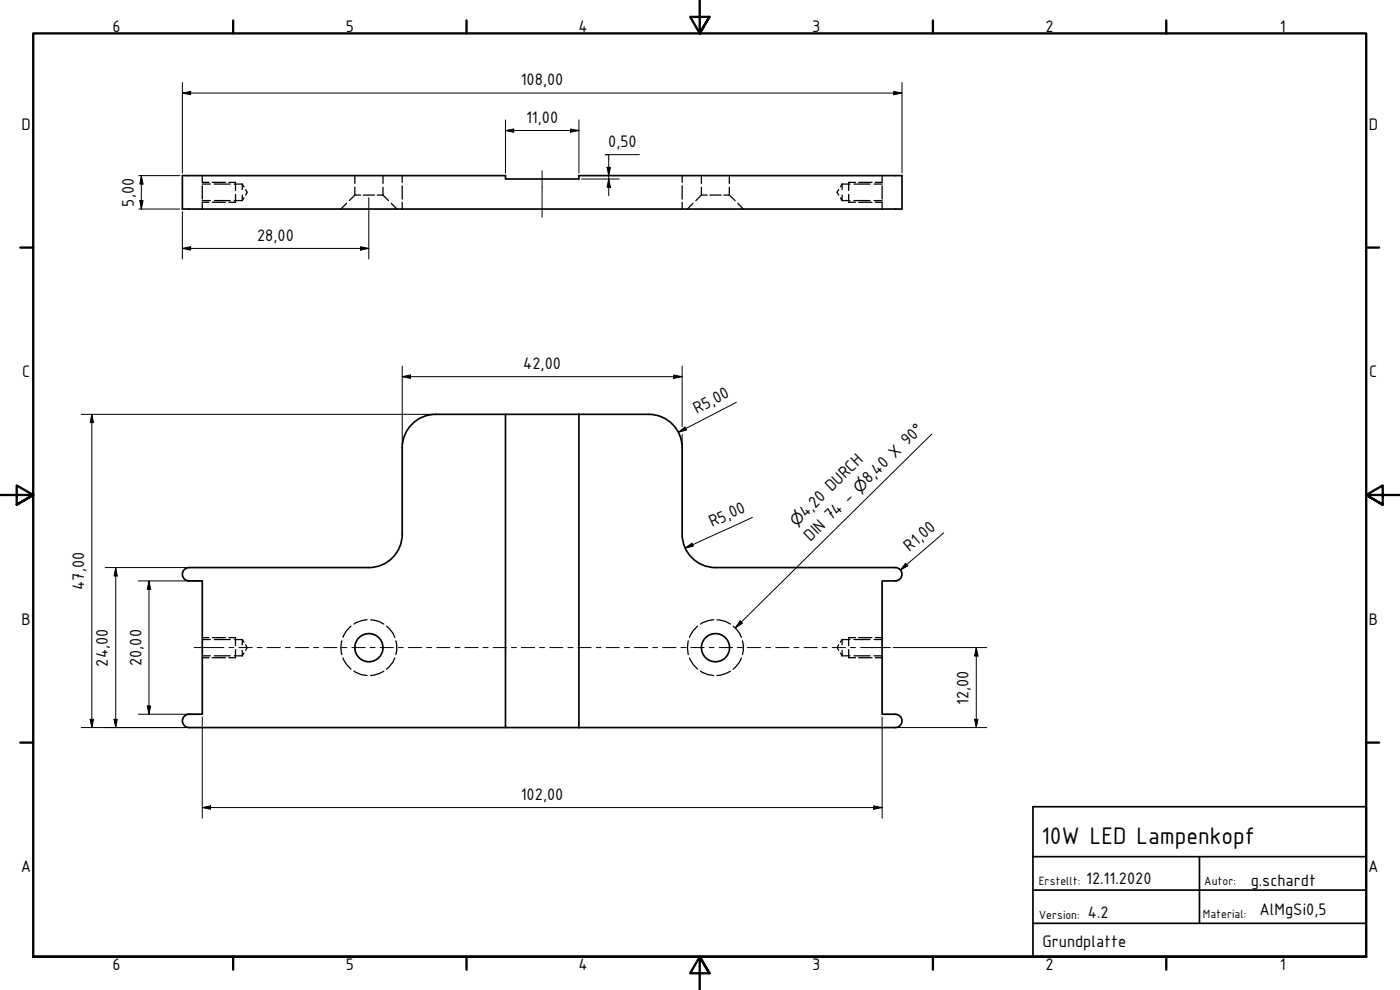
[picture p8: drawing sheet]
<svg xmlns="http://www.w3.org/2000/svg" width="420mm" height="297mm" viewBox="0 0 420 297" stroke-linecap="round" stroke-linejoin="round" font-family="sans-serif">
<!-- layer: Verdeckt (ISO) -->
<g fill="none" stroke="#000" stroke-width=".38">
<path d="M60.7 55.2h2.4M60.7 52.7v2h2M60.7 55.7v4M63.7 54.7h4M64.3 55.2h4.8M68.7 54.7h2v2.4M70.3 55.2h2.4M70.7 58.3v2.4h-2M72.7 55.2v1.7M72.7 58.5v1.7M72.7 55.2l.5 .9M73.2 59.4l-.5 .8"/>
<path d="M73.7 56.9l.5 .8-.5 .8M106.5 58.5h1.7M106.5 58.5l-1.7 1.7M106.5 52.7v2.3M106.5 56.2v2.3M109 58.5h3.4M113.2 58.5h1.7M114.9 58.5l1.7 1.7M114.9 52.7v2.3M114.9 56.2v2.3M120.7 52.7v2M120.7 55.7v4"/>
<path d="M204.7 52.7v2M204.7 55.7v4M210.5 58.5h1.7M210.5 58.5l-1.6 1.7M210.5 52.7v2.3M210.5 56.2v2.3M213 58.5h3.4M217.2 58.5h1.7M218.9 58.5l1.7 1.7M218.9 52.7v2.3M218.9 56.2v2.3M251.7 56.9l-.5 .8 .5 .8"/>
<path d="M252.2 59.4l.5 .8M252.7 55.2h2.4M252.7 55.2v1.7M252.7 58.5v1.7M252.7 55.2l-.5 .9M254.7 58.3v2.4h2M256.3 55.2h4.8M256.7 54.7h-2v2.4M257.7 54.7h4M262.3 55.2h2.4M264.7 52.7v2h-2M264.7 55.7v4"/>
<path d="M60.7 60.2h2.4M62.7 60.7h-2v2M63.7 60.7h4M64.3 60.2h4.8M70.3 60.2h2.4M104 61l-1.7 1.7M117.4 61l1.7 1.7M120.7 60.7v2M204.7 60.7v2M208 61l-1.7 1.7M221.4 61l1.7 1.7M252.7 60.2h2.4"/>
<path d="M256.3 60.2h4.8M257.7 60.7h4M262.3 60.2h2.4M262.7 60.7h2v2M60.7 196.8h2.4M60.7 191.9h2.4M60.7 197.3h2M60.7 191.3h2M63.7 197.3h4M63.7 191.3h4M64.3 196.8h4.8M64.3 191.9h4.8"/>
<path d="M68.7 191.3h2v2.4M70.3 196.8h2.4M70.3 191.9h2.4M70.7 194.9v2.4h-2M72.7 191.9v1.6M72.7 195.1v1.7M72.7 191.9l.5 .7M73.2 195.9l-.5 .9M73.7 193.5l.5 .8-.5 .8M102.6 192.3a6.9 6.9 0 0 0 0 4.1M102.9 197.4a8 8 0 0 0 2.4 3.4M105.3 187.9a7.1 7.1 0 0 0-2.4 3.3"/>
<path d="M110.2 185.9l-1.7 .3-2.3 1M111.3 186l2.5 .5 1.4 .7M116 187.9l1.9 2.1 .6 1.2M118.5 197.4l-.6 1.3-1.9 2.1M118.8 192.3l.3 1.1v1.8l-.3 1.2M206.6 192.3a8.5 8.5 0 0 0 0 4.1M206.9 197.4a8 8 0 0 0 2.5 3.4M209.4 187.9a7.1 7.1 0 0 0-2.5 3.3M214.2 185.9l-1.7 .3-2.3 1M215.2 186l2.6 .5 1.4 .7M220 187.9l1.9 2.1 .6 1.2M222.5 197.4l-.6 1.3-1.9 2.1"/>
<path d="M222.8 192.3l.3 1.1v1.8l-.3 1.2M251.7 193.5l-.5 .8 .5 .8M252.2 195.9l.5 .9M252.7 191.9v1.6M252.7 195.1v1.7M252.7 196.8h2.4M252.7 191.9h2.4M252.7 191.9l-.5 .7M254.7 194.9v2.4h2M256.3 196.8h4.8M256.3 191.9h4.8M256.7 191.3h-2v2.4"/>
<path d="M257.7 197.3h4M257.7 191.3h4M262.3 196.8h2.4M262.3 191.9h2.4M262.7 197.3h2M262.7 191.3h2M106.2 201.3l2.3 1.1 1.7 .3M115.2 201.4l-1.4 .7-2.5 .6M210.2 201.3l2.3 1.1 1.7 .3M219.2 201.4l-1.4 .7-2.6 .6"/>
</g>
<!-- layer: Sichtbar (ISO) -->
<g fill="none" stroke="#000" stroke-width=".51">
<path d="M54.7 52.7h97v1h22v-1h97v10h-216zM151.7 124.3h-21a10 10 0 0 0-10 10v26M173.7 124.3h-22v94h22M173.7 124.3h21a10 10 0 0 1 10 10v26M173.7 124.3v94M110.7 170.3h-54a2 2 0 0 0-2 2 2 2 0 0 0 2 2h4v40h-4a2 2 0 0 0-2 2 2 2 0 0 0 2 2h95M120.7 160.3a10 10 0 0 1-10 10M204.7 160.3a10 10 0 0 0 10 10h54M268.7 170.3a2 2 0 0 1 2 2 2 2 0 0 1-2 2M268.7 174.3h-4v40h4M173.7 218.3h95M268.7 214.3a2 2 0 0 1 2 2 2 2 0 0 1-2 2"/>
<circle cx="110.7" cy="194.3" r="4.2"/>
<circle cx="214.7" cy="194.3" r="4.2"/>
</g>
<!-- layer: Rahmen (ISO) -->
<g fill="none" stroke="#000" stroke-width=".7">
<path d="M70 6.1v3.9M140 6.1v3.9M210 0v10l-2.9-4.9h5.8l-2.9 4.9 2.9-4.9M280 6.1v3.9M350 6.1v3.9M6.1 74.3h3.9M410 74.3h3.9M0 148.5h10l-5-2.8v5.7l5-2.9-5 2.9M420 148.5h-10l5-2.8v5.7l-5-2.9 5 2.9M6.1 222.8h3.9M410 222.8h3.9M10 287.1v-277.1h400v277.1h-400h400"/>
<path d="M70 287.1v3.8M140 287.1v3.8M212.9 292l-2.9-4.9 2.9 4.9h-5.8l2.9-4.9v9.9M280 287.1v3.8M350 287.1v3.8"/>
</g>
<!-- layer: Titel (ISO) -->
<path d="M310 242h100v45.1h-100zM310 257h100M360 257v20M310 277h100M310 267.1h100" fill="none" stroke="#000" stroke-width=".51"/>
<g fill="none" stroke="#000" stroke-width=".3">
<path d="M54.7 27.9l2.5-.5v1zM54.7 27.9h216M54.7 24.8v27.1M151.7 39.2l2.5-.5v1zM151.7 39.2h22M151.7 36v15.9M171.2 38.7l2.5 .5-2.5 .5zM173.7 36v15.9M268.2 27.4l2.5 .5-2.5 .5zM270.7 24.8v27.1M41.7 52.7h12.2M42.4 52.7l.5 2.5h-.9z"/>
<path d="M42.4 52.7v10M110.7 59.3v18.4M174.5 53.7h11.4M182.2 50.2h1l-.5 2.5zM182.7 53.7l.5 2.5h-1zM191.9 46.4h-10.2h1v12.3M41.7 62.7h12.2M42 60.2h.9l-.5 2.5zM54.7 74.5l2.5-.5v1zM54.7 63.5v14.2M54.7 74.5h56M108.2 74l2.5 .5-2.5 .5z"/>
<path d="M120.7 113l2.5-.5v1zM120.7 113h84M120.7 109.8v23.7M202.2 112.5l2.5 .5-2.5 .5zM204.7 109.8v18.2M24.4 124.3h105.5M27.6 124.3l.5 2.5h-1zM27.6 124.3v94M203.6 129.7l1.9-1.6 .6 .9zM204.7 130.3v3.2M221 120.7l-17.4 9M225.8 155.2l-20.2 9.3"/>
<path d="M283.2 159.9l-12.9 11.1M31.6 170.3h24.3M34.7 170.3l.5 2.5h-1zM34.7 170.3v48M41.5 174.3h18.4M44.7 174.3l.5 2.5h-1zM44.7 174.3v40M205.6 164.5l2-1.5 .5 .9zM271.8 169l.7 .8-2.2 1.2zM268 194.3h28.2M293 194.3l.5 2.5h-1zM293 194.3v24"/>
<path d="M24.4 218.3h31.5M27.1 215.8h1l-.5 2.5zM34.2 215.8h1l-.5 2.5zM41.5 214.3h18.4M44.2 211.8h1l-.5 2.5zM60.7 215.1v30.4M264.7 215.1v30.4M269.5 218.3h26.7M292.5 215.8h1l-.5 2.5zM60.7 242.3l2.5-.5v1zM60.7 242.3h204M262.2 241.8l2.5 .5-2.5 .5z"/>
</g>
<g fill="#000">
<path d="M54.7 27.9l2.5-.5v1z" fill-rule="evenodd"/>
<path d="M151.7 39.2l2.5-.5v1z" fill-rule="evenodd"/>
<path d="M171.2 38.7l2.5 .5-2.5 .5z" fill-rule="evenodd"/>
<path d="M268.2 27.4l2.5 .5-2.5 .5z" fill-rule="evenodd"/>
<path d="M42.4 52.7l.5 2.5h-.9z" fill-rule="evenodd"/>
<path d="M182.2 50.2h1l-.5 2.5z" fill-rule="evenodd"/>
<path d="M182.7 53.7l.5 2.5h-1z" fill-rule="evenodd"/>
<path d="M42 60.2h.9l-.5 2.5z" fill-rule="evenodd"/>
<path d="M54.7 74.5l2.5-.5v1z" fill-rule="evenodd"/>
<path d="M108.2 74l2.5 .5-2.5 .5z" fill-rule="evenodd"/>
<path d="M120.7 113l2.5-.5v1z" fill-rule="evenodd"/>
<path d="M202.2 112.5l2.5 .5-2.5 .5z" fill-rule="evenodd"/>
<path d="M27.6 124.3l.5 2.5h-1z" fill-rule="evenodd"/>
<path d="M203.6 129.7l1.9-1.6 .6 .9z" fill-rule="evenodd"/>
<path d="M34.7 170.3l.5 2.5h-1z" fill-rule="evenodd"/>
<path d="M44.7 174.3l.5 2.5h-1z" fill-rule="evenodd"/>
<path d="M205.6 164.5l2-1.5 .5 .9z" fill-rule="evenodd"/>
<path d="M271.8 169l.7 .8-2.2 1.2z" fill-rule="evenodd"/>
<path d="M293 194.3l.5 2.5h-1z" fill-rule="evenodd"/>
<path d="M27.1 215.8h1l-.5 2.5z" fill-rule="evenodd"/>
<path d="M34.2 215.8h1l-.5 2.5z" fill-rule="evenodd"/>
<path d="M44.2 211.8h1l-.5 2.5z" fill-rule="evenodd"/>
<path d="M292.5 215.8h1l-.5 2.5z" fill-rule="evenodd"/>
<path d="M60.7 242.3l2.5-.5v1z" fill-rule="evenodd"/>
<path d="M262.2 241.8l2.5 .5-2.5 .5z" fill-rule="evenodd"/>
</g>
<!-- layer: Mittellinie (ISO) -->
<g fill="none" stroke="#000" stroke-width=".3">
<path d="M162.7 51.2v14M58.2 194.3h9M68.7 194.3h1.5M71.7 194.3h4M77.2 194.3h1.5M80.1 194.3h4M85.7 194.3h1.4M88.6 194.3h4M94.1 194.3h1.5M97.2 194.3h3.9M102.6 194.3h1.5M105.6 194.3h4"/>
<path d="M111.1 194.3h1.5M114.1 194.3h3.9M119.6 194.3h1.4M122.6 194.3h4M128 194.3h1.5M131.1 194.3h3.9M136.5 194.3h1.5M139.5 194.3h4M145 194.3h1.5M148 194.3h4M153.5 194.3h1.5M156.5 194.3h4"/>
<path d="M161.9 194.3h1.5M165 194.3h3.9M170.4 194.3h1.6M173.4 194.3h4M178.9 194.3h1.5M181.9 194.3h4M187.4 194.3h1.5M190.4 194.3h4M195.9 194.3h1.5M198.9 194.3h4M204.3 194.3h1.6M207.3 194.3h4"/>
<path d="M212.9 194.3h1.4M215.8 194.3h4M221.3 194.3h1.5M224.3 194.3h4M229.8 194.3h1.5M232.8 194.3h4M238.3 194.3h1.5M241.3 194.3h3.9M246.8 194.3h1.4M249.7 194.3h4M255.2 194.3h1.5M258.3 194.3h8.9"/>
</g>
<!-- layer: Symbol (ISO) -->
<path d="M279.7 130.2l-59 58.2M222.1 186.3l.7 .7-2.1 1.4z" fill="none" stroke="#000" stroke-width=".3"/>
<path d="M222.1 186.3l.7 .7-2.1 1.4z" fill-rule="evenodd" fill="#000"/>
<text font-size="7.7" x="312.5" y="253.2">10W LED Lampenkopf</text>
<g font-size="5.4">
<text x="33.8" y="9.6">6</text>
<text x="103.8" y="9.6">5</text>
<text x="173.6" y="9.6">4</text>
<text x="243.8" y="9.6">3</text>
<text x="313.8" y="9.6">2</text>
<text x="384.1" y="9.6">1</text>
<text x="156.3" y="25.6">108,00</text>
<text x="6.5" y="38.9">D</text>
<text x="157.9" y="36.9">11,00</text>
<text x="410.8" y="38.9">D</text>
<text x="182.5" y="44.1">0,50</text>
<text x="40.1" y="62" transform="rotate(-90 40.1 62)">5,00</text>
<text x="77.2" y="72.2">28,00</text>
<text x="6.6" y="113.1">C</text>
<text x="157" y="110.7">42,00</text>
<text x="410.9" y="113.1">C</text>
<text x="209.2" y="124.3" transform="rotate(-27 209.2 124.3)">R5,00</text>
<text x="260.8" y="145.3" transform="rotate(-45 260.8 145.3)">8,40 X 90°</text>
<text x="241.8" y="155.5" transform="rotate(-45 241.8 155.5)">4,20 DURCH</text>
<text x="213.7" y="158.2" transform="rotate(-25 213.7 158.2)">R5,00</text>
<text x="243.3" y="162.6" transform="rotate(-45 243.3 162.6)">DIN 74 -</text>
<text x="273" y="165.6" transform="rotate(-41 273 165.6)">R1,00</text>
<text x="25.3" y="177" transform="rotate(-90 25.3 177)">47,00</text>
<text x="6.5" y="187.4">B</text>
<text x="410.8" y="187.4">B</text>
<text x="32.4" y="200" transform="rotate(-90 32.4 200)">24,00</text>
<text x="42.4" y="199.8" transform="rotate(-90 42.4 199.8)">20,00</text>
<text x="290.7" y="211.5" transform="rotate(-90 290.7 211.5)">12,00</text>
<text x="156.3" y="240">102,00</text>
<text x="6.3" y="261.7">A</text>
<text x="410.6" y="261.7">A</text>
<text x="326" y="265.2">12.11.2020</text>
<text x="375.3" y="265.9">g.schardt</text>
<text x="326.5" y="275.3">4.2</text>
<text x="378" y="274.6">AlMgSi0,5</text>
<text x="312.9" y="284.3">Grundplatte</text>
<text x="33.8" y="290.9">6</text>
<text x="103.8" y="290.9">5</text>
<text x="173.6" y="290.9">4</text>
<text x="243.8" y="290.9">3</text>
<text x="313.8" y="290.9">2</text>
<text x="384.1" y="290.9">1</text>
</g>
<g font-size="4.6">
<text x="258" y="148.1" transform="rotate(-45 258 148.1)">⌀</text>
<text x="239" y="158.2" transform="rotate(-45 239 158.2)">⌀</text>
</g>
<g font-size="3.9">
<text x="311.7" y="265.5">Erstellt:</text>
<text x="361.4" y="265.7">Autor:</text>
<text x="311.8" y="275.8">Version:</text>
<text x="361" y="275.6">Material:</text>
</g>
</svg>
